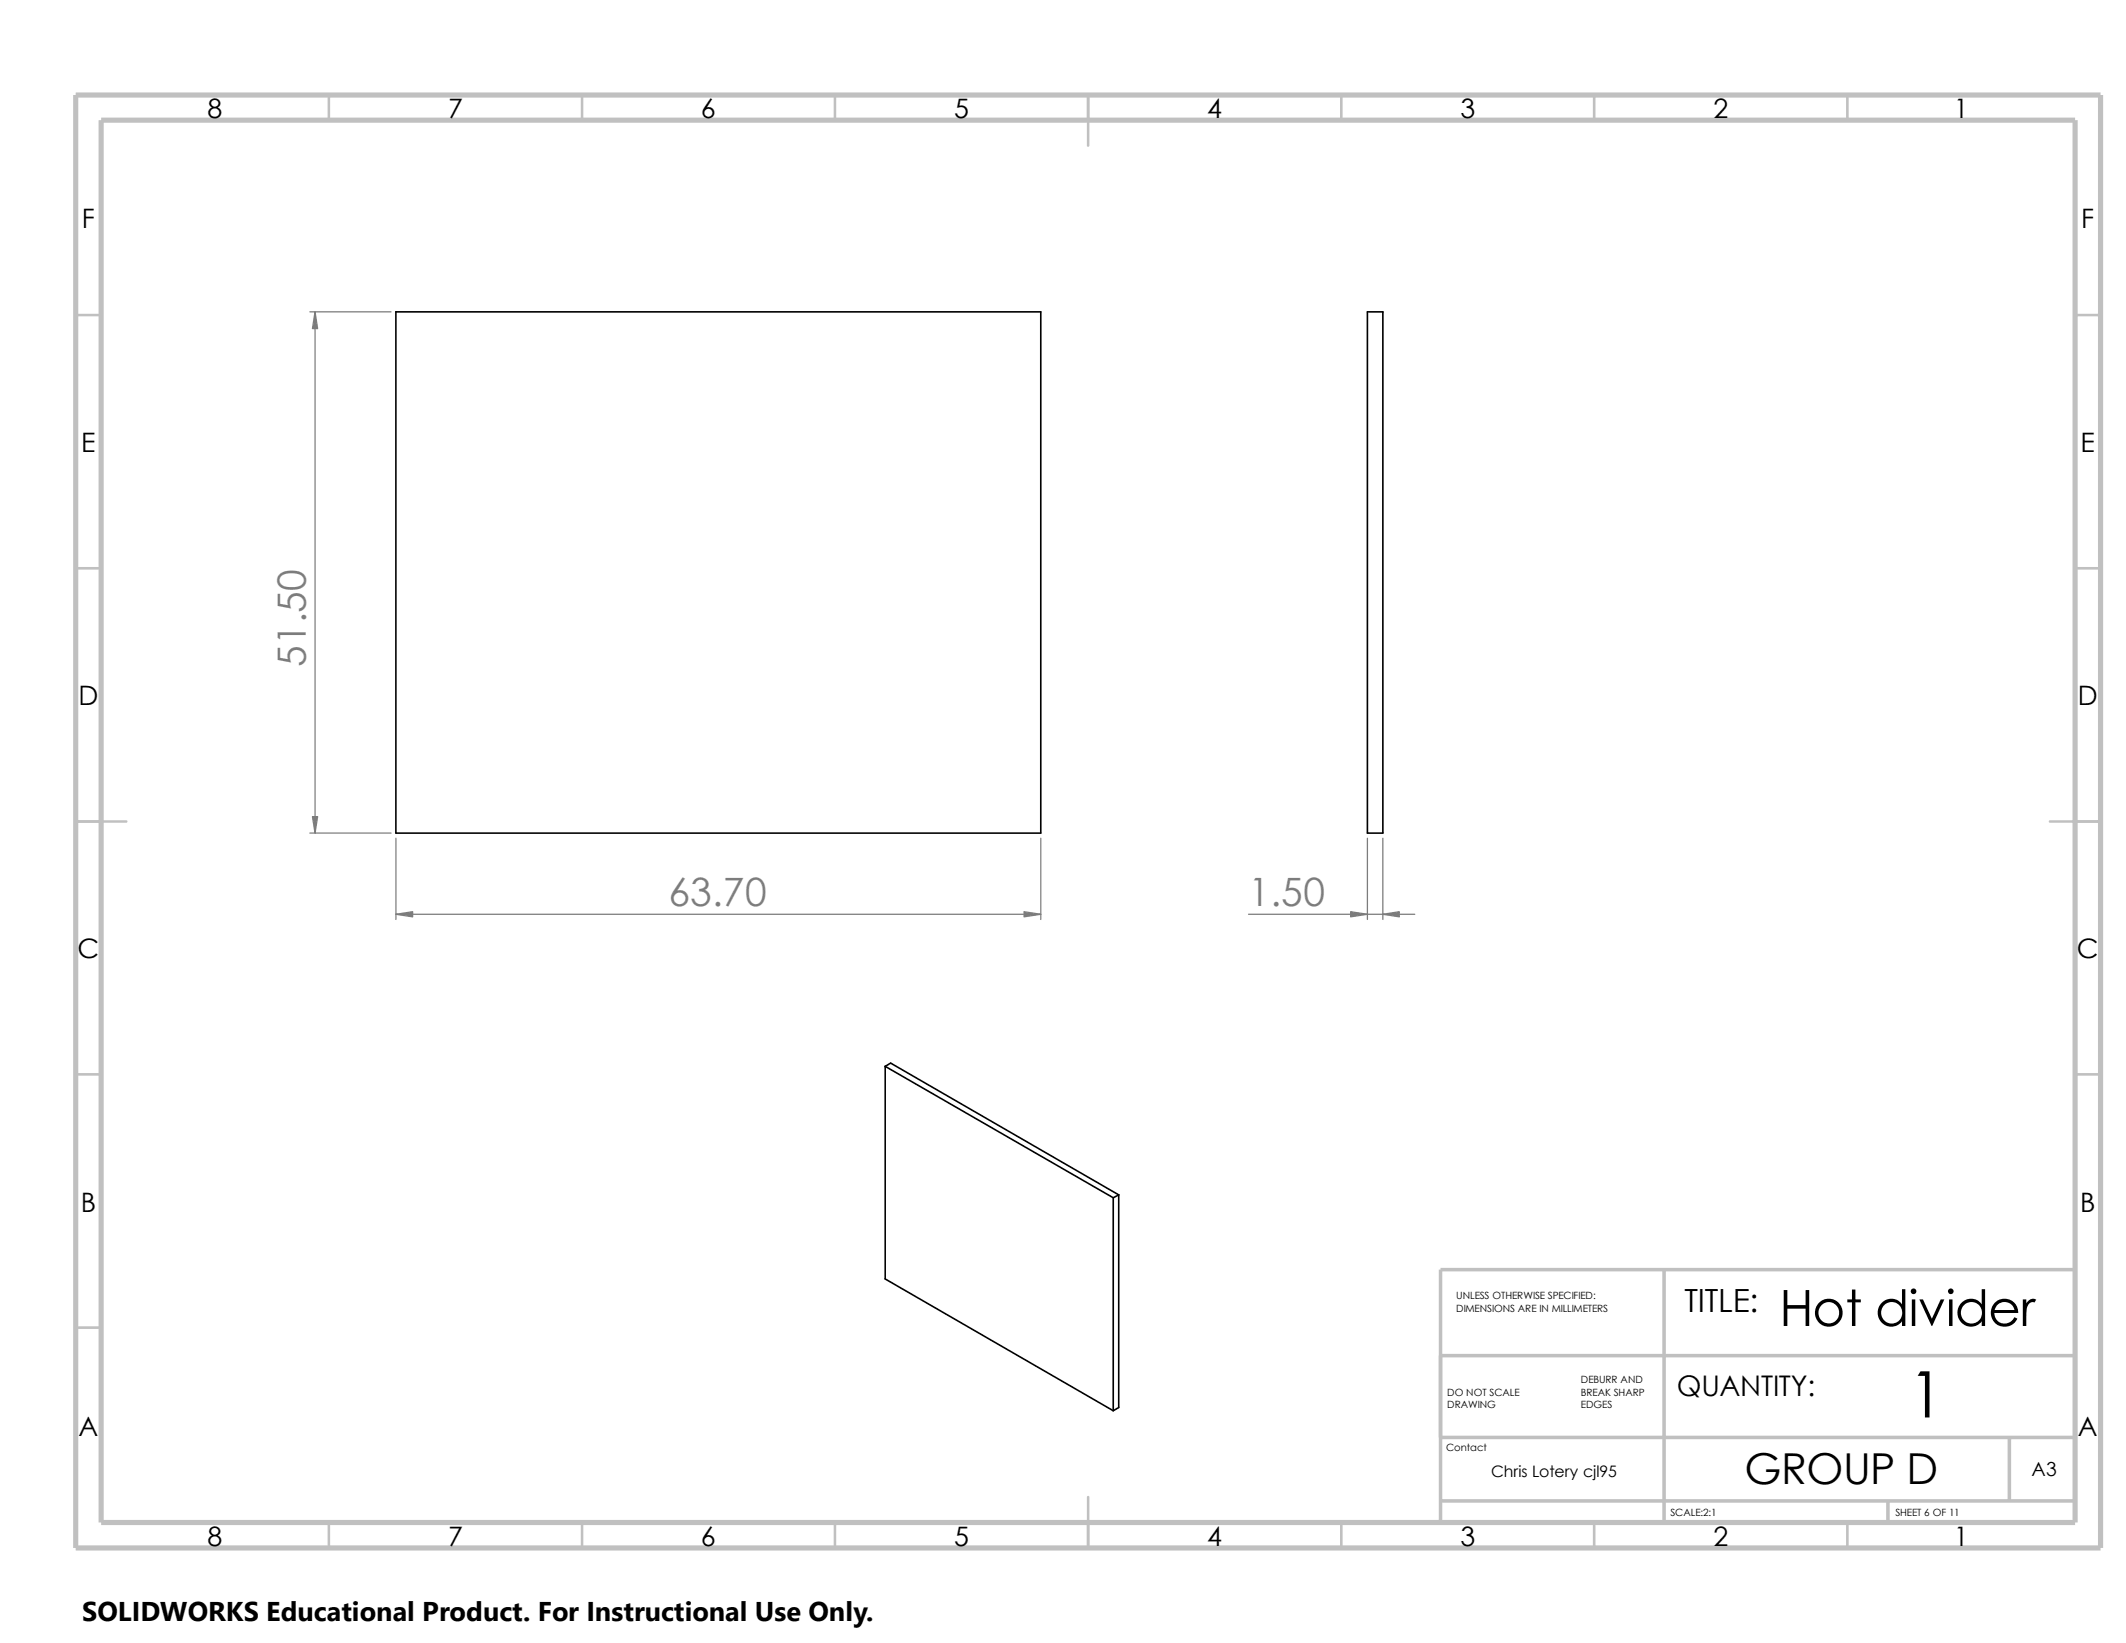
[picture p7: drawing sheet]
<svg xmlns="http://www.w3.org/2000/svg" width="279mm" height="216mm" viewBox="0 0 279 216" stroke-linecap="round" stroke-linejoin="round" font-family="sans-serif">
<g fill="none" stroke="#c0c0c0" stroke-width=".34">
<path d="M43.2 12.5v3.3M76.5 12.5v3.3M109.7 12.5v3.3M143 12.5v6.6M176.3 12.5v3.3M209.5 12.5v3.3M242.8 12.5v3.3M9.9 41.4h3.4M272.7 41.4h3.4M9.9 74.7h3.4M272.7 74.7h3.4M9.9 107.9h6.7"/>
<path d="M269.4 107.9h6.7M9.9 141.2h3.4M272.7 141.2h3.4M9.9 174.5h3.4M143 196.7v6.7M43.2 200.1v3.3M76.5 200.1v3.3M109.7 200.1v3.3M176.3 200.1v3.3M209.5 200.1v3.3M242.8 200.1v3.3"/>
</g>
<path d="M189.3 178.1h83.4M218.7 166.8v33.3M272.7 166.8h-83.4v33.3M189.3 188.9h83.4M189.3 197.2h83.4M248.1 197.2v2.9M264.1 188.8v8.4" fill="none" stroke="#c0c0c0" stroke-width=".47"/>
<path d="M9.9 12.5h266.2v190.9h-266.2zM13.3 15.8h259.4v184.3h-259.4z" fill="none" stroke="#c0c0c0" stroke-width=".68" stroke-linecap="butt"/>
<path d="M52 41h84.8v68.5h-84.8zM179.7 41h2v68.5h-2zM116.3 140.1l30 17.3M116.3 140.1l.8-.4 29.9 17.3M116.3 140.1v28l30 17.3M146.3 157.4v28M147 157v28l-.7 .4M147 157l-.7 .4" fill="none" stroke="#000" stroke-width=".21"/>
<path d="M40.7 41h10.7M41.4 41v68.5M40.7 109.5h10.7M52 110.2v10.6M136.8 110.2v10.6M179.7 110.2v10.6M181.7 110.2v10.6M52 120.1h84.8M164.1 120.1h21.8" fill="none" stroke="#808080" stroke-width=".17"/>
<g fill="#808080" stroke="#808080" stroke-width=".17">
<path d="M134.6 119.8l2.2 .3-2.2 .4z"/>
<path d="M52 120.1l2.2-.3v.7z"/>
<path d="M41.4 41l.3 2.2h-.6z"/>
<path d="M41.1 107.3h.6l-.3 2.2z"/>
<path d="M177.5 119.8l2.2 .3-2.2 .4z"/>
<path d="M181.7 120.1l2.2-.3v.7z"/>
</g>
<path d="M10.8 209.2h104.1v6.7h-104.1z" fill="#fff"/>
<text font-size="8.4" x="250.8" y="186.3">1</text>
<text font-size="6.6" x="233.8" y="174.2">Hot divider</text>
<text font-size="5.6" x="229.3" y="195">GROUP D</text>
<g font-size="5.1" fill="#808080">
<text x="40.2" y="87.7" transform="rotate(-90 40.2 87.7)">51.50</text>
<text x="87.8" y="119.1">63.70</text>
<text x="164.1" y="119.1">1.50</text>
</g>
<text font-size="4.2" x="221.4" y="172.4">TITLE:</text>
<text font-size="3.7" x="220.4" y="183.5">QUANTITY:</text>
<text font-size="3.6" x="10.8" y="213">SOLIDWORKS Educational Product. For Instructional Use Only.</text>
<g font-size="3.5">
<text x="27.3" y="15.5">8</text>
<text x="58.9" y="15.5">7</text>
<text x="92.1" y="15.5">6</text>
<text x="125.4" y="15.5">5</text>
<text x="158.7" y="15.5">4</text>
<text x="191.9" y="15.5">3</text>
<text x="225.2" y="15.5">2</text>
<text x="256.8" y="15.5">1</text>
<text x="10.8" y="30">F</text>
<text x="273.5" y="30">F</text>
<text x="10.7" y="59.4">E</text>
<text x="273.4" y="59.4">E</text>
<text x="10.3" y="92.7">D</text>
<text x="273.1" y="92.7">D</text>
<text x="10.2" y="125.9">C</text>
<text x="273" y="125.9">C</text>
<text x="10.6" y="159.2">B</text>
<text x="273.4" y="159.2">B</text>
<text x="10.3" y="188.6">A</text>
<text x="273.1" y="188.6">A</text>
<text x="27.3" y="203.1">8</text>
<text x="58.9" y="203.1">7</text>
<text x="92.1" y="203.1">6</text>
<text x="125.4" y="203.1">5</text>
<text x="158.7" y="203.1">4</text>
<text x="191.9" y="203.1">3</text>
<text x="225.2" y="203.1">2</text>
<text x="256.8" y="203.1">1</text>
</g>
<text font-size="2.5" x="267" y="194">A3</text>
<text font-size="2.1" x="196" y="194.1">Chris Lotery cjl95</text>
<g font-size="1.3">
<text x="191.4" y="172.3">DIMENSIONS ARE IN MILLIMETERS</text>
<text x="191.4" y="170.7">UNLESS OTHERWISE SPECIFIED:</text>
<text x="190.2" y="185.1">DRAWING</text>
<text x="190.2" y="183.4">DO NOT SCALE</text>
<text x="207.8" y="185.1">EDGES</text>
<text x="207.8" y="183.4">BREAK SHARP</text>
<text x="207.8" y="181.8">DEBURR AND</text>
<text x="190.1" y="190.7">Contact</text>
<text x="219.5" y="199.2">SCALE:2:1</text>
<text x="249.1" y="199.2">SHEET 6 OF 11</text>
</g>
</svg>
